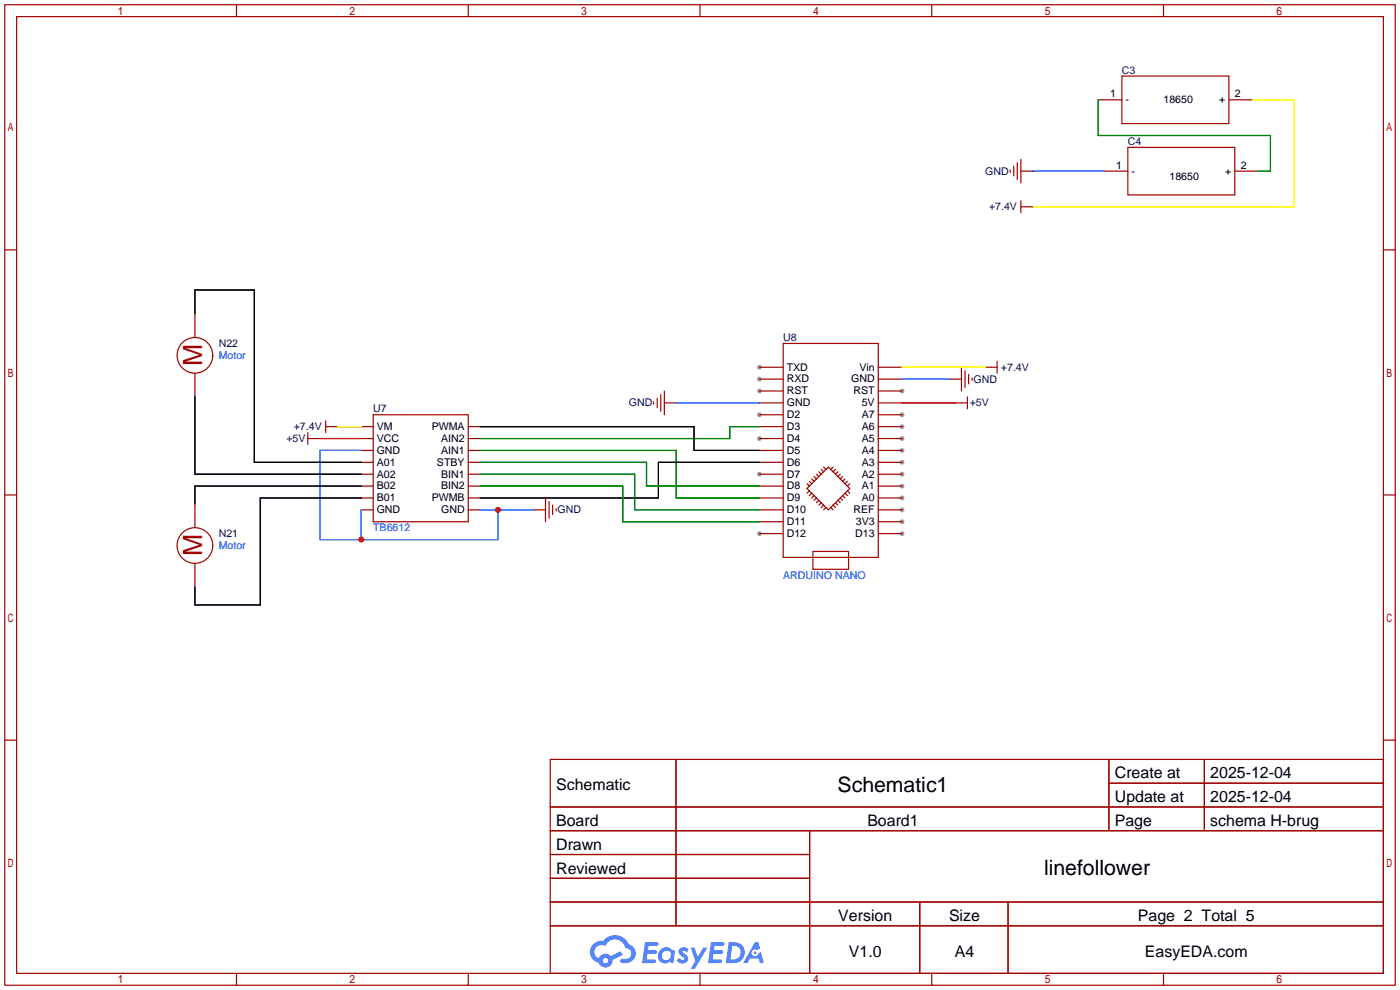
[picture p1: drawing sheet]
<svg xmlns="http://www.w3.org/2000/svg" width="299mm" height="212mm" viewBox="0 0 299 212" stroke-linecap="round" stroke-linejoin="round" font-family="sans-serif">
<g fill="#999">
<circle cx="162.3" cy="101.3" r=".51"/>
<circle cx="162.3" cy="93.7" r=".51"/>
<circle cx="162.3" cy="88.6" r=".51"/>
<circle cx="162.3" cy="83.6" r=".51"/>
<circle cx="162.3" cy="81" r=".51"/>
<circle cx="162.3" cy="78.5" r=".51"/>
<circle cx="192.8" cy="83.6" r=".51"/>
<circle cx="192.8" cy="88.6" r=".51"/>
<circle cx="192.8" cy="91.2" r=".51"/>
<circle cx="192.8" cy="93.7" r=".51"/>
<circle cx="192.8" cy="96.3" r=".51"/>
<circle cx="192.8" cy="98.8" r=".51"/>
<circle cx="192.8" cy="101.3" r=".51"/>
<circle cx="192.8" cy="103.9" r=".51"/>
<circle cx="192.8" cy="106.4" r=".51"/>
<circle cx="192.8" cy="109" r=".51"/>
<circle cx="192.8" cy="111.5" r=".51"/>
<circle cx="192.8" cy="114" r=".51"/>
<circle cx="162.3" cy="114" r=".51"/>
</g>
<g fill="none" stroke="#a10000" stroke-width=".25">
<path d="M1 1h297.2v209.6h-297.2zM3.6 3.6h292.1v204.4h-292.1zM50.5 1v2.6M100.1 1v2.6M149.6 1v2.6M199.1 1v2.6M248.7 1v2.6M1 53.4h2.6M295.7 53.4h2.5M1 105.8h2.6M295.7 105.8h2.5M1 158.2h2.6"/>
<path d="M295.7 158.2h2.5M117.6 162.3h178.1v45.7h-178.1zM117.6 172.5h178.1M117.6 177.5h178.1M144.5 162.3v35.6M173 177.5v30.5M237 162.3v15.2M237 167.4h58.7M257.4 162.3v15.2M117.6 182.6h55.4M117.6 192.8h178.1M117.6 187.7h55.4"/>
<path d="M117.6 197.9h178.1M196.6 192.8v15.2M215.4 192.8v15.2M50.5 208v2.6M100.1 208v2.6M149.6 208v2.6M199.1 208v2.6M248.7 208v2.6"/>
</g>
<g fill="#5487ff">
<path d="M145.3 202.7a1.3 1.3 0 0 1 1.9 .3l-.4 .6a.54 .54 0 0 0-.9-.2l.1 .2a1.34 1.34 0 0 1 .9 1.8 1.47 1.47 0 0 1-2.3-.1l.5-.6 .8 .5a.31 .31 0 0 0 .4-.3 .31 .31 0 0 0-.3-.4 1.12 1.12 0 0 1-.7-1.8z"/>
<path d="M147.6 202.5h.9l.6 2 1.2-2h.9l-2.7 4.6h-.9l1-1.7z"/>
<path d="M137.8 201.4h1.7a1.31 1.31 0 0 1 1.2 .2 .4 .4 0 0 1-.3 .5l-1.8 .1-.1 .9h1.6a.4 .4 0 0 1 .4 .4 .4 .4 0 0 1-.5 .4h-1.6l-.2 1.2h1.4a.46 .46 0 0 1 .5 0 .46 .46 0 0 1 .1 .5l-.4 .2h-2.6z"/>
<path d="M151.9 201.4h1.7a1.32 1.32 0 0 1 1.2 .2 .39 .39 0 0 1-.3 .5l-1.8 .1-.1 .9h1.6a.4 .4 0 0 1 .4 .4 .4 .4 0 0 1-.4 .4h-1.7l-.2 1.2h1.4a.46 .46 0 0 1 .5 0 .46 .46 0 0 1 .1 .5l-.4 .2h-2.6z"/>
<path d="M161.3 201.4h.8l.3 1.3-.6 .4a.75 .75 0 0 0-1.1 .3 .75 .75 0 0 0 .5 1 .75 .75 0 0 0 .9-.7l.5-.2 .6 2.3h-.8l-.3-.9h-1.8l-.5 .9h-1z"/>
<path d="M155.7 201.4l-.6 4.4h1.5a2.27 2.27 0 0 0 2.6-2.2 2.27 2.27 0 0 0-2.7-2.2zM156.5 202.1a1.5 1.5 0 0 1 1.8 1.6 1.5 1.5 0 0 1-1.9 1.4h-.3z"/>
<path d="M141.2 203a1.6 1.6 0 0 0-.3 2.3 1.6 1.6 0 0 0 2.3 .2l.7 .3 .3-2.4-.1-.3-.5-.1a1.58 1.58 0 0 0-2.4 0zM141.8 203.5a.98 .98 0 0 1 1.6 .4 .98 .98 0 0 1-1.1 1.3 .94 .94 0 0 1-.9-.7 .94 .94 0 0 1 .4-1z"/>
<path d="M126.8 201.8a2.37 2.37 0 0 0 1.1 4 1.54 1.54 0 0 0 1.8 1 1.54 1.54 0 0 0 1.2-1.6l2.2-1.1-.5-.8-2 1a1.57 1.57 0 0 0-2.7 .5 1.5 1.5 0 0 1-.7-2.1 1.5 1.5 0 0 1 2.2-.5 2.23 2.23 0 0 1 2.3-1.4 2.23 2.23 0 0 1 2 1.8 1.16 1.16 0 0 1 1.2 1.1 1.16 1.16 0 0 1-1.1 1.2h-.7a.47 .47 0 0 0-.5 .4 .47 .47 0 0 0 .4 .5 2.17 2.17 0 0 0 2.5-.9 2.17 2.17 0 0 0-.3-2.7l-.8-.4a3.2 3.2 0 0 0-5.5-.7l-1.1 .1zM128.8 205.3a.6 .6 0 0 1 1.2 0 .6 .6 0 0 1-1.2 0z"/>
<circle cx="161.4" cy="203.6" r=".28"/>
</g>
<g fill="none" stroke="#a10000" stroke-width=".25">
<path d="M239.8 16.3h22.8v10.1h-22.8zM215.9 36.3v.5M216.7 35.6v2M217.4 34.8v3.6M218.2 36.6h2.5M218.2 34v5.1M234.7 21.3h5.1M236 36.6h5M241 31.5h22.9v10.2h-22.9zM262.6 21.3h5.1M263.9 36.6h5.1M218.2 42.9v2.6"/>
<path d="M218.2 44.2h2.5M41.7 67.1v5M41.7 79.8v5M162.3 78.5h5.1M167.4 73.4h20.3v45.7h-20.3zM187.7 78.5h5.1M205.5 78.5v5.1M206.2 79.2v3.6M210.6 78.5h2.5M213.1 77.2v2.6M65.8 93.7h2.5M65.8 92.5v2.5"/>
<path d="M69.6 91.2h2.5M69.6 89.9v2.6M77.2 91.2h2.6M77.2 93.7h2.6M77.2 96.3h2.6M77.2 98.8h2.6M79.8 88.6h20.3v22.9h-20.3zM100.1 91.2h2.5M100.1 93.7h2.5M100.1 96.3h2.5M100.1 98.8h2.5M139.7 85.9v.5"/>
<path d="M140.5 85.1v2M141.2 84.3v3.6M142 86.1h2.5M142 83.6v5M162.3 88.6h5.1M162.3 91.2h5.1M162.3 93.7h5.1M162.3 96.3h5.1M162.3 98.8h5.1M162.3 86.1h5.1M162.3 83.6h5.1M162.3 81h5.1"/>
<path d="M176 99.8l.5 .5M178.1 99.8l-.6 .5M187.7 88.6h5.1M187.7 91.2h5.1M187.7 93.7h5.1M187.7 96.3h5.1M187.7 98.8h5.1M187.7 86.1h5.1M187.7 83.6h5.1M187.7 81h5.1M202.9 81h2.6M204.2 86.1h2.6"/>
<path d="M206.8 84.8v2.6M207 80v2M207.8 80.8v.5M41.7 107.7v5.1M77.2 101.3h2.6M77.2 103.9h2.6M77.2 106.4h2.6M77.2 109h2.6M100.1 101.3h2.5M100.1 103.9h2.5M100.1 106.4h2.5M100.1 109h2.5"/>
<path d="M114 109h2.6M116.6 106.4v5.1M117.3 107.2v3.5M118.1 107.9v2.1M118.9 108.7v.5M162.3 111.5h5.1M162.3 101.3h5.1M162.3 103.9h5.1M162.3 106.4h5.1M162.3 109h5.1M162.3 114h5.1M172.5 104.4l4.5-4.6 4.6 4.6-4.6 4.6z"/>
<path d="M172.5 103.4l.5 .5M173 104.9l-.5 .5M173 102.9l.5 .5M173.5 102.4l.5 .5M173.5 105.4l-.5 .5M173.7 117.9h7.7v3.8h-7.7zM174 105.9l-.5 .5M174 101.9l.5 .5M174.5 101.3l.5 .6M174.5 106.4l-.5 .5M175 100.8l.5 .5M175 106.9l-.5 .5"/>
<path d="M175.5 100.3l.5 .5M175.5 107.4l-.5 .5M176 107.9l-.5 .6M176.5 108.5l-.5 .5M177.5 108.5l.6 .5M178.1 107.9l.5 .6M178.6 107.4l.5 .5M178.6 100.3l-.5 .5M179.1 106.9l.5 .5M179.1 100.8l-.5 .5M179.6 106.4l.5 .5M179.6 101.3l-.5 .6"/>
<path d="M180.1 105.9l.5 .5M180.1 101.9l-.5 .5M180.6 105.4l.5 .5M180.6 102.4l-.5 .5M181.1 104.9l.5 .5M181.1 102.9l-.5 .5M181.6 103.4l-.5 .5M187.7 111.5h5.1M187.7 101.3h5.1M187.7 103.9h5.1M187.7 106.4h5.1M187.7 109h5.1"/>
<path d="M187.7 114h5.1M41.7 120.4v5.1"/>
<circle cx="41.7" cy="75.9" r="3.8"/>
<circle cx="41.7" cy="116.6" r="3.8"/>
</g>
<path d="M267.7 21.3h8.9v22.9h-55.9M192.8 78.5h17.8M72.1 91.2h5.1" fill="none" stroke="#ff0" stroke-width=".25"/>
<path d="M220.7 36.6h15.3M77.2 96.3h-8.9v19h38.1v-6.3M144.5 86.1h17.8M192.8 81h10.1M77.2 109v6.3M102.6 109h11.4" fill="none" stroke="#00f" stroke-width=".25"/>
<path d="M68.3 93.7h8.9M192.8 86.1h11.4" fill="none" stroke="#f00" stroke-width=".25"/>
<path d="M234.7 21.3v7.7h36.8v7.6h-2.5M102.6 96.3h41.9v10.1h17.8M102.6 98.8h35.6v5.1h24.1M162.3 91.2h-6.3v2.5h-53.4M102.6 103.9h30.5v7.6h29.2M102.6 101.3h33v7.7h26.7" fill="none" stroke="#008700" stroke-width=".25"/>
<path d="M41.7 67.1v-5.1h12.7v36.8h22.8M41.7 84.8v16.5h35.5M102.6 91.2h45.7v5.1h14M162.3 98.8h-21.6v7.6h-38.1M77.2 106.4h-21.6v22.9h-13.9v-3.8M77.2 103.9h-35.5v3.8" fill="none" stroke="#000" stroke-width=".25"/>
<g fill="#c00">
<circle cx="106.4" cy="109" r=".63"/>
<circle cx="77.2" cy="115.3" r=".63"/>
</g>
<g font-size="5.7" fill="#a00000">
<text x="43.2" y="78.1" transform="rotate(-90 43.2 78.1)">M</text>
<text x="43.2" y="118.8" transform="rotate(-90 43.2 118.8)">M</text>
</g>
<g font-size="4.5">
<text x="179" y="169.2">Schematic1</text>
<text x="223.1" y="187">linefollower</text>
</g>
<g font-size="3.4">
<text x="238.3" y="166.4">Create at</text>
<text x="258.7" y="166.4">2025-12-04</text>
<text x="118.9" y="168.9">Schematic</text>
<text x="238.3" y="171.4">Update at</text>
<text x="258.7" y="171.4">2025-12-04</text>
<text x="118.9" y="176.5">Board</text>
<text x="185.4" y="176.5">Board1</text>
<text x="238.3" y="176.5">Page</text>
<text x="258.7" y="176.5">schema H-brug</text>
<text x="118.9" y="181.6">Drawn</text>
<text x="118.9" y="186.7">Reviewed</text>
<text x="179.2" y="196.8">Version</text>
<text x="202.8" y="196.8">Size</text>
<text x="243.2" y="196.8">Page 2 Total 5</text>
<text x="181.4" y="204.5">V1.0</text>
<text x="204.1" y="204.5">A4</text>
<text x="244.7" y="204.5">EasyEDA.com</text>
</g>
<g font-size="2.3" fill="#000080">
<text x="239.8" y="15.7">C3</text>
<text x="241" y="31">C4</text>
<text x="210.6" y="37.3">GND</text>
<text x="211.4" y="44.9">+7.4V</text>
<text x="46.7" y="74.1">N22</text>
<text x="167.4" y="72.9">U8</text>
<text x="208" y="81.8">GND</text>
<text x="213.9" y="79.2">+7.4V</text>
<text x="79.8" y="88.1">U7</text>
<text x="134.4" y="86.8">GND</text>
<text x="207.2" y="86.8">+5V</text>
<text x="61.2" y="94.5">+5V</text>
<text x="62.8" y="91.9">+7.4V</text>
<text x="119.1" y="109.7">GND</text>
<text x="46.7" y="114.8">N21</text>
</g>
<g font-size="2.3">
<text x="237.2" y="20.8">1</text>
<text x="240.5" y="22.1">-</text>
<text x="248.7" y="22.1">18650</text>
<text x="260.6" y="22.1">+</text>
<text x="263.9" y="20.8">2</text>
<text x="238.5" y="36">1</text>
<text x="241.8" y="37.3">-</text>
<text x="249.9" y="38.6">18650</text>
<text x="261.8" y="37.3">+</text>
<text x="265.2" y="36">2</text>
<text x="168.1" y="81.7">RXD</text>
<text x="168.1" y="79.2">TXD</text>
<text x="181.9" y="81.7">GND</text>
<text x="183.7" y="79.2">Vin</text>
<text x="168.1" y="89.4">D2</text>
<text x="168.1" y="86.8">GND</text>
<text x="168.1" y="84.3">RST</text>
<text x="182.4" y="84.3">RST</text>
<text x="184.2" y="86.8">5V</text>
<text x="184.2" y="89.4">A7</text>
<text x="80.5" y="91.9">VM</text>
<text x="80.5" y="94.4">VCC</text>
<text x="92.3" y="91.9">PWMA</text>
<text x="94.3" y="94.4">AIN2</text>
<text x="168.1" y="94.4">D4</text>
<text x="168.1" y="91.9">D3</text>
<text x="184.2" y="91.9">A6</text>
<text x="184.2" y="94.4">A5</text>
<text x="80.5" y="97">GND</text>
<text x="80.5" y="99.5">A01</text>
<text x="93.4" y="99.5">STBY</text>
<text x="94.3" y="97">AIN1</text>
<text x="168.1" y="99.5">D6</text>
<text x="168.1" y="97">D5</text>
<text x="184.2" y="97">A4</text>
<text x="184.2" y="99.5">A3</text>
<text x="80.5" y="102.1">A02</text>
<text x="80.5" y="104.6">B02</text>
<text x="80.5" y="107.1">B01</text>
<text x="92.3" y="107.1">PWMB</text>
<text x="94.3" y="104.6">BIN2</text>
<text x="94.3" y="102.1">BIN1</text>
<text x="168.1" y="107.1">D9</text>
<text x="168.1" y="104.6">D8</text>
<text x="168.1" y="102.1">D7</text>
<text x="184.2" y="102.1">A2</text>
<text x="184.2" y="104.6">A1</text>
<text x="184.2" y="107.1">A0</text>
<text x="80.5" y="109.7">GND</text>
<text x="94.3" y="109.7">GND</text>
<text x="168.1" y="112.2">D11</text>
<text x="168.1" y="109.7">D10</text>
<text x="182.4" y="109.7">REF</text>
<text x="182.9" y="112.2">3V3</text>
<text x="168.1" y="114.8">D12</text>
<text x="182.8" y="114.8">D13</text>
</g>
<g font-size="2.3" fill="#00f">
<text x="46.7" y="76.7">Motor</text>
<text x="79.8" y="113.5">TB6612</text>
<text x="46.7" y="117.3">Motor</text>
<text x="167.4" y="123.7">ARDUINO NANO</text>
</g>
</svg>
